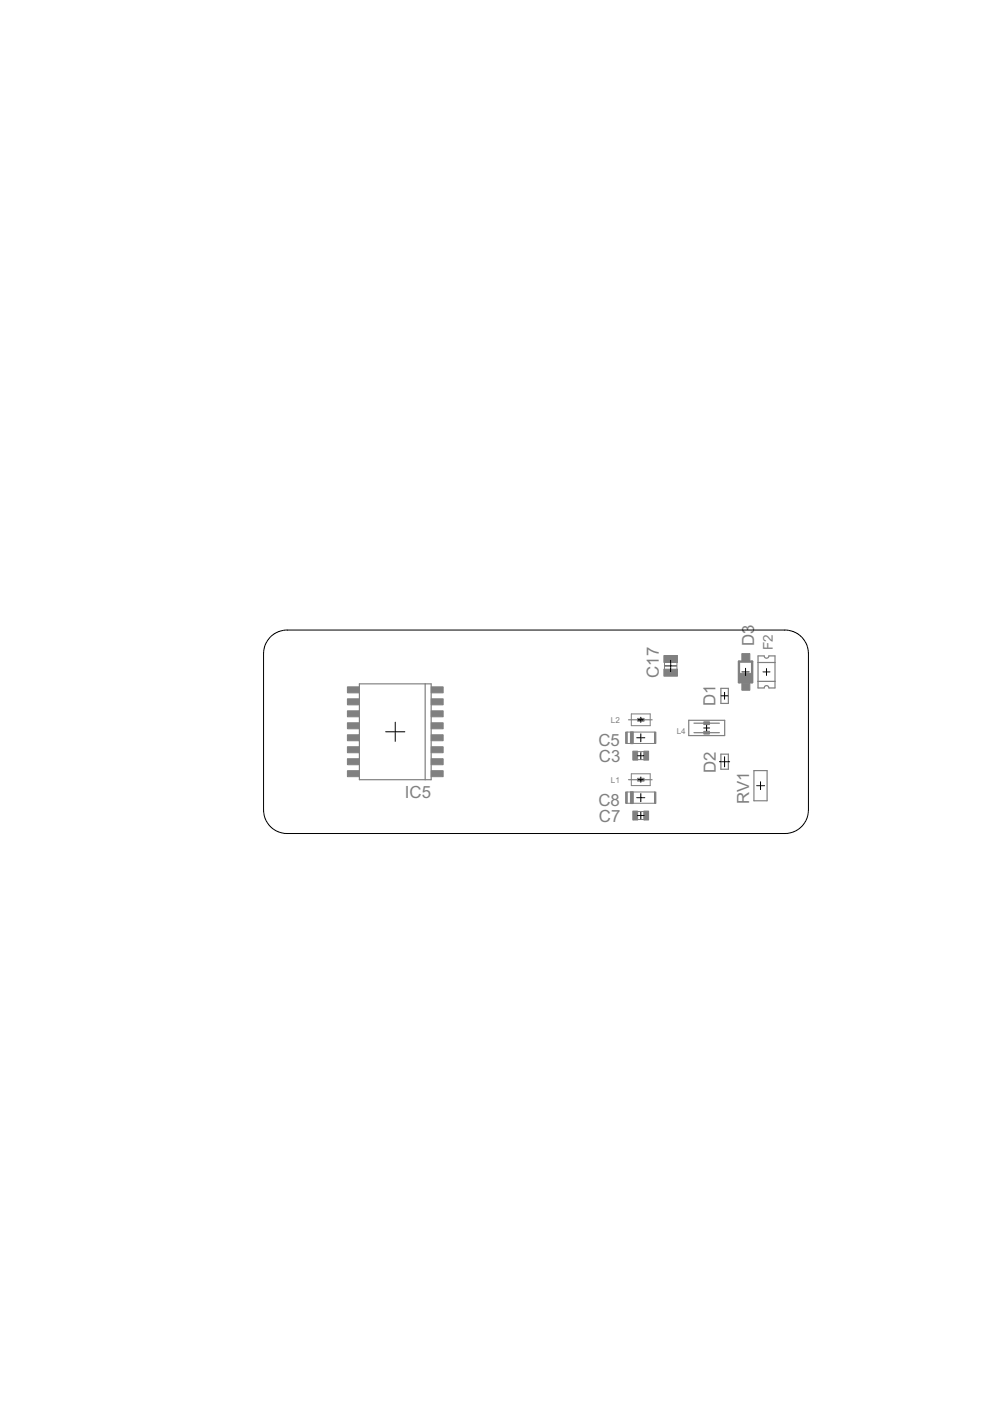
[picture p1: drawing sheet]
<svg xmlns="http://www.w3.org/2000/svg" width="210mm" height="297mm" viewBox="0 0 210 297" stroke-linecap="round" stroke-linejoin="round" font-family="sans-serif">
<path d="M133 155.2h5.8v2.4h-5.8zM133.9 151.4h4v2.5h-4zM135.1 159.4h1.5M140.9 140.4v1.5M143.5 140.4v1.5M133 167.9h5.8v2.4h-5.8zM133.9 164.1h4v2.5h-4zM135.1 161.1h1.5M135.1 172.1h1.5M135.1 173.8h1.5" fill="none" stroke="#808080" stroke-width=".21"/>
<g fill="#808080" stroke="#808080" stroke-width=".21">
<path d="M135.2 165h1.4v.6h-1.4z"/>
<path d="M135.2 152.3h1.4v.6h-1.4z"/>
<path d="M149.2 155h1.2v.6h-1.2z"/>
<path d="M149.2 153h1.2v.6h-1.2z"/>
<path d="M140.8 141.9h2.8v1.5h-2.8z"/>
<path d="M140.8 139h2.8v1.5h-2.8z"/>
<path d="M134.2 159.3h1v1.9h-1z"/>
<path d="M136.5 159.3h1v1.9h-1z"/>
<path d="M134.2 172h1v1.9h-1z"/>
<path d="M136.5 172h1v1.9h-1z"/>
<path d="M138.8 155.2h.3v2.4h-.3z"/>
<path d="M132.7 155.2h.2v2.4h-.2z"/>
<path d="M133.7 155.2h.6v2.5h-.6z"/>
<path d="M138.8 167.9h.3v2.4h-.3z"/>
<path d="M132.7 167.9h.2v2.4h-.2z"/>
<path d="M133.7 167.9h.6v2.5h-.6z"/>
<path d="M91.4 163.4h2.6v1.3h-2.6z"/>
<path d="M91.4 160.9h2.6v1.2h-2.6z"/>
<path d="M91.4 158.3h2.6v1.3h-2.6z"/>
<path d="M91.4 155.8h2.6v1.3h-2.6z"/>
<path d="M91.4 153.2h2.6v1.3h-2.6z"/>
<path d="M91.4 150.7h2.6v1.3h-2.6z"/>
<path d="M91.4 148.2h2.6v1.2h-2.6z"/>
<path d="M91.4 145.6h2.6v1.3h-2.6z"/>
<path d="M73.7 145.6h2.5v1.3h-2.5z"/>
<path d="M73.7 148.2h2.5v1.2h-2.5z"/>
<path d="M73.7 150.7h2.5v1.3h-2.5z"/>
<path d="M73.7 153.2h2.5v1.3h-2.5z"/>
<path d="M73.7 155.8h2.5v1.3h-2.5z"/>
<path d="M73.7 158.3h2.5v1.3h-2.5z"/>
<path d="M73.7 160.9h2.5v1.2h-2.5z"/>
<path d="M73.7 163.4h2.5v1.3h-2.5z"/>
<path d="M157.3 144.9h1.7v1.4h-1.7z"/>
<path d="M157.3 138.6h1.7v1.5h-1.7z"/>
<path d="M156.7 142.8h2.7v1.7h-2.7z"/>
</g>
<g fill="none" stroke="#808080" stroke-width=".25">
<path d="M160.7 139.1h1.3a.5 .5 0 0 0 .5 .5 .5 .5 0 0 0 .5-.5h1.3v6.8h-1.3a.5 .5 0 0 0-.5-.5 .5 .5 0 0 0-.5 .5h-1.3zM76.2 145h15.2v20.3h-15.2zM90.1 145v20.3M133.3 152.6h5M146 152.7h7.6v3.3h-7.6zM147.1 155.3h5.4M147.1 153.3h5.4M152.8 145.9h1.6v3.2h-1.6zM152.8 159.9h1.6v3.2h-1.6zM160.7 144.5h3.6M160.7 140.5h3.6M133.3 165.3h5"/>
<path d="M159.9 163.4h2.7v6.4h-2.7z"/>
</g>
<path d="M156.7 140.3h2.8v4.4h-2.8z" fill="none" stroke="#808080" stroke-width=".51"/>
<g fill="none" stroke="#000" stroke-width=".21">
<path d="M57.1 135.3l.9-.8 1.1-.6 1.8-.3h105.5a5 5 0 0 1 5 5v33.1a5 5 0 0 1-5 5h-105.5a5 5 0 0 1-5-5v-33.1l.3-1.8zM142.2 140v2.4M81.8 155.2h4M83.8 153.1v4.1M135 156.4h1.7M135.3 152.6h1.1M135.9 152.1v1.1M135.9 155.6v1.7M135.9 159.5v1.4M141 141.2h2.4M149.2 154.3h1.3M149.8 153.7v1.3"/>
<path d="M152.9 147.5h1.5M153.6 146.8v1.5M157.3 142.5h1.5M158.1 141.7v1.5M161.8 142.5h1.5M162.5 141.7v1.5M135 169.1h1.7M135.2 160.2h1.3M135.2 172.9h1.3M135.3 165.3h1.1M135.9 164.7v1.2M135.9 168.3v1.7"/>
<path d="M135.9 172.2v1.4M152.5 161.5h2.2M153.6 160.4v2.2M160.4 166.6h1.7M161.2 165.7v1.7"/>
</g>
<g font-size="4" fill="#808080">
<text x="159.9" y="137" transform="rotate(-90 159.9 137)">D3</text>
<text x="139.7" y="143.7" transform="rotate(-90 139.7 143.7)">C17</text>
<text x="151.7" y="149.7" transform="rotate(-90 151.7 149.7)">D1</text>
<text x="126.9" y="158.2">C5</text>
<text x="127" y="161.5">C3</text>
<text x="151.8" y="163.9" transform="rotate(-90 151.8 163.9)">D2</text>
<text x="85.9" y="169.1">IC5</text>
<text x="126.9" y="170.9">C8</text>
<text x="158.8" y="170.4" transform="rotate(-90 158.8 170.4)">RV1</text>
<text x="127" y="174.2">C7</text>
</g>
<text font-size="3.2" fill="#808080" x="163.8" y="137.8" transform="rotate(-90 163.8 137.8)">F2</text>
<g font-size="1.9" fill="#808080">
<text x="129.5" y="153.2">L2</text>
<text x="143.5" y="155.6">L4</text>
<text x="129.5" y="165.9">L1</text>
</g>
</svg>
